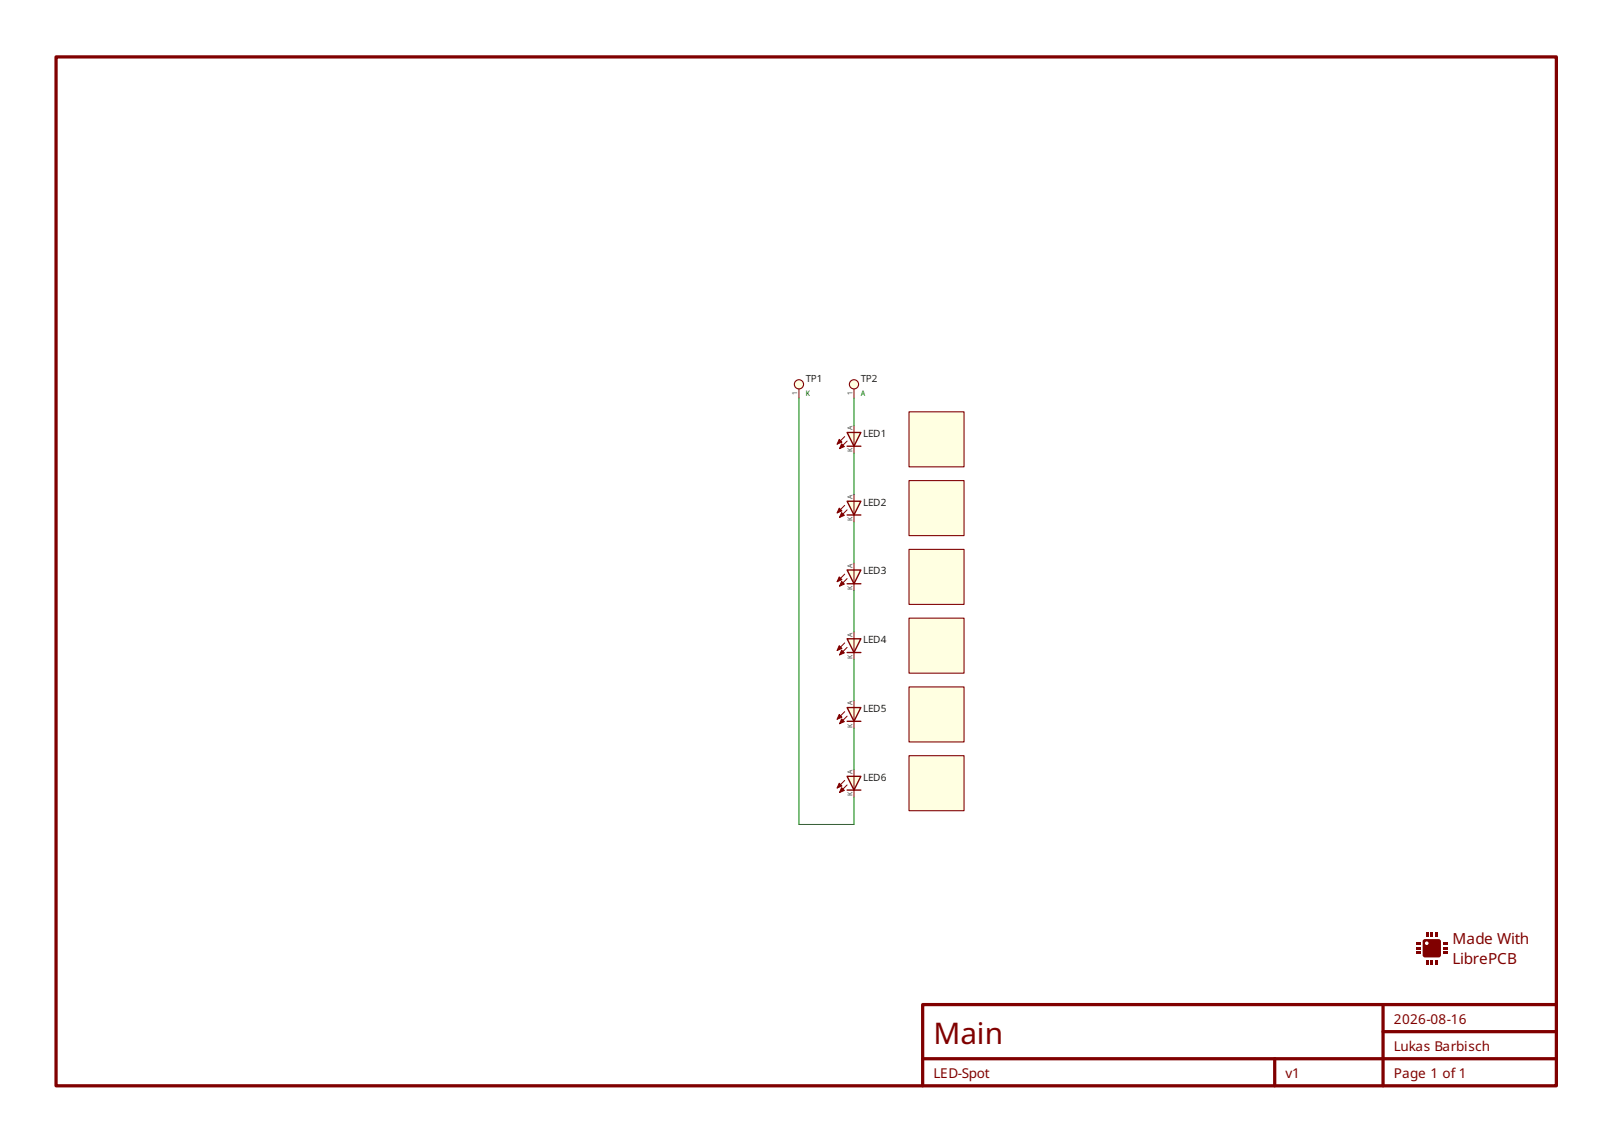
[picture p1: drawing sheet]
<svg xmlns="http://www.w3.org/2000/svg" width="298mm" height="211mm" viewBox="0 0 298 211" stroke-linecap="round" stroke-linejoin="round" font-family="sans-serif">
<path d="M167.9 139.6h10.2v10.2h-10.2z" fill-rule="evenodd" fill="#ffffe1" stroke="#800000" stroke-width=".2"/>
<g fill="#ffffe1" stroke="#800000" stroke-width=".25">
<path d="M156.5 79.9h2.5l-1.3 2.5z"/>
<path d="M156.5 82.4h2.5z"/>
</g>
<g fill="#ffffe1" stroke="#800000" stroke-width=".18">
<path d="M157.7 79.9v2.5z"/>
<path d="M156 80.7l-1.4 1.3z"/>
<path d="M156.5 81.5l-1.4 1.4z"/>
</g>
<g fill="#800000" stroke="#800000" stroke-width=".18">
<path d="M155 81.2l.5 .5-.9 .3z"/>
<path d="M155.4 82l.5 .5-.8 .4z"/>
</g>
<path d="M157.7 78.6v1.3M157.7 82.4v1.3" fill="none" stroke="#800000" stroke-width=".18"/>
<g fill="#800000">
<path d="M262.8 173.7l.4-.2h2.7l.2 .4v2.8l-.4 .2-2.7-.1-.2-.4v-2.2h.4a.33 .33 0 0 0 .4 .4 .33 .33 0 0 0 .2-.6 .33 .33 0 0 0-.6 .1v.1h-.4z" fill-rule="evenodd"/>
<path d="M266.6 175h.8v.4h-.8z" fill-rule="evenodd"/>
<path d="M266.6 175.8h.8v.4h-.8z" fill-rule="evenodd"/>
<path d="M266.6 174.1h.8v.4h-.8z" fill-rule="evenodd"/>
<path d="M261.5 174.1h.8v.4h-.8z" fill-rule="evenodd"/>
<path d="M261.5 175h.8v.4h-.8z" fill-rule="evenodd"/>
<path d="M261.5 175.8h.8v.4h-.8z" fill-rule="evenodd"/>
<path d="M264.2 172.2h.5v.9h-.5z" fill-rule="evenodd"/>
<path d="M265.1 172.2h.4v.9h-.4z" fill-rule="evenodd"/>
<path d="M263.4 172.2h.4v.9h-.4z" fill-rule="evenodd"/>
<path d="M264.2 177.3h.5v.8h-.5z" fill-rule="evenodd"/>
<path d="M265.1 177.3h.4v.8h-.4z" fill-rule="evenodd"/>
<path d="M263.4 177.3h.4v.8h-.4z" fill-rule="evenodd"/>
</g>
<path d="M167.9 88.8h10.2v10.1h-10.2z" fill-rule="evenodd" fill="#ffffe1" stroke="#800000" stroke-width=".2"/>
<g fill="#ffffe1" stroke="#800000" stroke-width=".25">
<path d="M156.5 118h2.5l-1.3 2.5z"/>
<path d="M156.5 120.5h2.5z"/>
</g>
<g fill="#ffffe1" stroke="#800000" stroke-width=".18">
<path d="M157.7 118v2.5z"/>
<path d="M156 118.8l-1.4 1.4z"/>
<path d="M156.5 119.6l-1.4 1.4z"/>
</g>
<g fill="#800000" stroke="#800000" stroke-width=".18">
<path d="M155 119.3l.5 .5-.9 .4z"/>
<path d="M155.4 120.1l.5 .5-.8 .4z"/>
</g>
<path d="M157.7 116.7v1.3M157.7 120.5v1.3" fill="none" stroke="#800000" stroke-width=".18"/>
<path d="M167.9 114.2h10.2v10.2h-10.2z" fill-rule="evenodd" fill="#ffffe1" stroke="#800000" stroke-width=".2"/>
<path d="M10.4 10.5h277.1v190.1h-277.1zM170.4 195.6h117.1M235.4 195.6v5M255.4 185.6v15M255.4 190.6h32.1M287.5 185.6h-117.1v15" fill="none" stroke="#800000" stroke-width=".6"/>
<g fill="#ffffe1" stroke="#800000" stroke-width=".25">
<path d="M156.5 130.7h2.5l-1.3 2.5z"/>
<path d="M156.5 133.2h2.5z"/>
</g>
<g fill="#ffffe1" stroke="#800000" stroke-width=".18">
<path d="M157.7 130.7v2.5z"/>
<path d="M156 131.5l-1.4 1.4z"/>
<path d="M156.5 132.3l-1.4 1.4z"/>
</g>
<g fill="#800000" stroke="#800000" stroke-width=".18">
<path d="M155 132l.5 .5-.9 .4z"/>
<path d="M155.4 132.8l.5 .5-.8 .4z"/>
</g>
<path d="M157.7 129.4v1.3M157.7 133.2v1.3" fill="none" stroke="#800000" stroke-width=".18"/>
<circle cx="157.7" cy="71" r=".85" fill="#ffffe1" stroke="#800000" stroke-width=".2"/>
<path d="M157.7 71.8v1.7" fill="none" stroke="#800000" stroke-width=".18"/>
<g fill="#ffffe1" stroke="#800000" stroke-width=".25">
<path d="M156.5 92.6h2.5l-1.3 2.5z"/>
<path d="M156.5 95.1h2.5z"/>
</g>
<g fill="#ffffe1" stroke="#800000" stroke-width=".18">
<path d="M157.7 92.6v2.5z"/>
<path d="M156 93.4l-1.4 1.4z"/>
<path d="M155.1 95.6l1.4-1.4z"/>
</g>
<g fill="#800000" stroke="#800000" stroke-width=".18">
<path d="M155 93.9l.5 .5-.9 .4z"/>
<path d="M155.4 94.7l.5 .5-.8 .4z"/>
</g>
<path d="M157.7 91.3v1.3M157.7 95.1v1.3" fill="none" stroke="#800000" stroke-width=".18"/>
<g fill="#ffffe1" stroke="#800000" stroke-width=".2">
<path d="M167.9 126.9h10.2v10.2h-10.2z" fill-rule="evenodd"/>
<path d="M167.9 76.1h10.2v10.1h-10.2z" fill-rule="evenodd"/>
<circle cx="147.6" cy="71" r=".85"/>
</g>
<path d="M147.6 71.8v1.7" fill="none" stroke="#800000" stroke-width=".18"/>
<g fill="#ffffe1" stroke="#800000" stroke-width=".25">
<path d="M156.5 143.4h2.5l-1.3 2.6z"/>
<path d="M156.5 146h2.5z"/>
</g>
<g fill="#ffffe1" stroke="#800000" stroke-width=".18">
<path d="M157.7 143.4v2.6z"/>
<path d="M156 144.2l-1.4 1.4z"/>
<path d="M156.5 145l-1.4 1.4z"/>
</g>
<g fill="#800000" stroke="#800000" stroke-width=".18">
<path d="M155 144.7l.5 .5-.9 .4z"/>
<path d="M155.4 145.5l.5 .5-.8 .4z"/>
</g>
<path d="M157.7 142.1v1.3M157.7 146v1.2" fill="none" stroke="#800000" stroke-width=".18"/>
<path d="M167.9 101.5h10.2v10.1h-10.2z" fill-rule="evenodd" fill="#ffffe1" stroke="#800000" stroke-width=".2"/>
<g fill="#ffffe1" stroke="#800000" stroke-width=".25">
<path d="M156.5 105.3h2.5l-1.3 2.5z"/>
<path d="M156.5 107.8h2.5z"/>
</g>
<g fill="#ffffe1" stroke="#800000" stroke-width=".18">
<path d="M157.7 105.3v2.5z"/>
<path d="M156 106.1l-1.4 1.4z"/>
<path d="M156.5 106.9l-1.4 1.4z"/>
</g>
<g fill="#800000" stroke="#800000" stroke-width=".18">
<path d="M155 106.6l.5 .5-.9 .4z"/>
<path d="M155.4 107.4l.5 .5-.8 .4z"/>
</g>
<path d="M157.7 104v1.3M157.7 107.8v1.3" fill="none" stroke="#800000" stroke-width=".18"/>
<path d="M147.6 73.5v78.8h10.1v-5.1M157.7 73.5v5.1M157.7 83.7v7.6M157.7 96.4v7.6M157.7 109.1v7.6M157.7 121.8v7.6M157.7 134.5v7.6" fill="none" stroke="#008000" stroke-width=".18"/>
<text font-size="5.5" fill="#800000" x="172.4" y="192.8">Main</text>
<g font-size="2.8" fill="#800000">
<text x="268.3" y="174.3">Made With</text>
<text x="268.3" y="178.1">LibrePCB</text>
</g>
<g font-size="2.5" fill="#800000">
<text x="257.4" y="189.1">2026-08-16</text>
<text x="257.4" y="194.1">Lukas Barbisch</text>
<text x="172.4" y="199.1">LED-Spot</text>
<text x="237.4" y="199.1">v1</text>
<text x="257.4" y="199.1">Page 1 of 1</text>
</g>
<g font-size="1.8" fill="#202020">
<text x="148.8" y="70.5">TP1</text>
<text x="159" y="70.5">TP2</text>
<text x="159.4" y="80.7">LED1</text>
<text x="159.4" y="93.4">LED2</text>
<text x="159.4" y="106.1">LED3</text>
<text x="159.4" y="118.8">LED4</text>
<text x="159.4" y="131.5">LED5</text>
<text x="159.4" y="144.2">LED6</text>
</g>
<g font-size="1.4" fill="#008000">
<text x="148.8" y="73.2">K</text>
<text x="159" y="73.2">A</text>
</g>
<g font-size="1.3" fill="#404040">
<text x="147.3" y="73" transform="rotate(-90 147.3 73)">1</text>
<text x="157.4" y="73" transform="rotate(-90 157.4 73)">1</text>
<text x="157.4" y="83.6" transform="rotate(-90 157.4 83.6)">K</text>
<text x="157.4" y="79.5" transform="rotate(-90 157.4 79.5)">A</text>
<text x="157.4" y="92.2" transform="rotate(-90 157.4 92.2)">A</text>
<text x="157.4" y="96.3" transform="rotate(-90 157.4 96.3)">K</text>
<text x="157.4" y="104.9" transform="rotate(-90 157.4 104.9)">A</text>
<text x="157.4" y="109" transform="rotate(-90 157.4 109)">K</text>
<text x="157.4" y="117.6" transform="rotate(-90 157.4 117.6)">A</text>
<text x="157.4" y="121.7" transform="rotate(-90 157.4 121.7)">K</text>
<text x="157.4" y="130.3" transform="rotate(-90 157.4 130.3)">A</text>
<text x="157.4" y="134.4" transform="rotate(-90 157.4 134.4)">K</text>
<text x="157.4" y="143" transform="rotate(-90 157.4 143)">A</text>
<text x="157.4" y="147.1" transform="rotate(-90 157.4 147.1)">K</text>
</g>
</svg>
